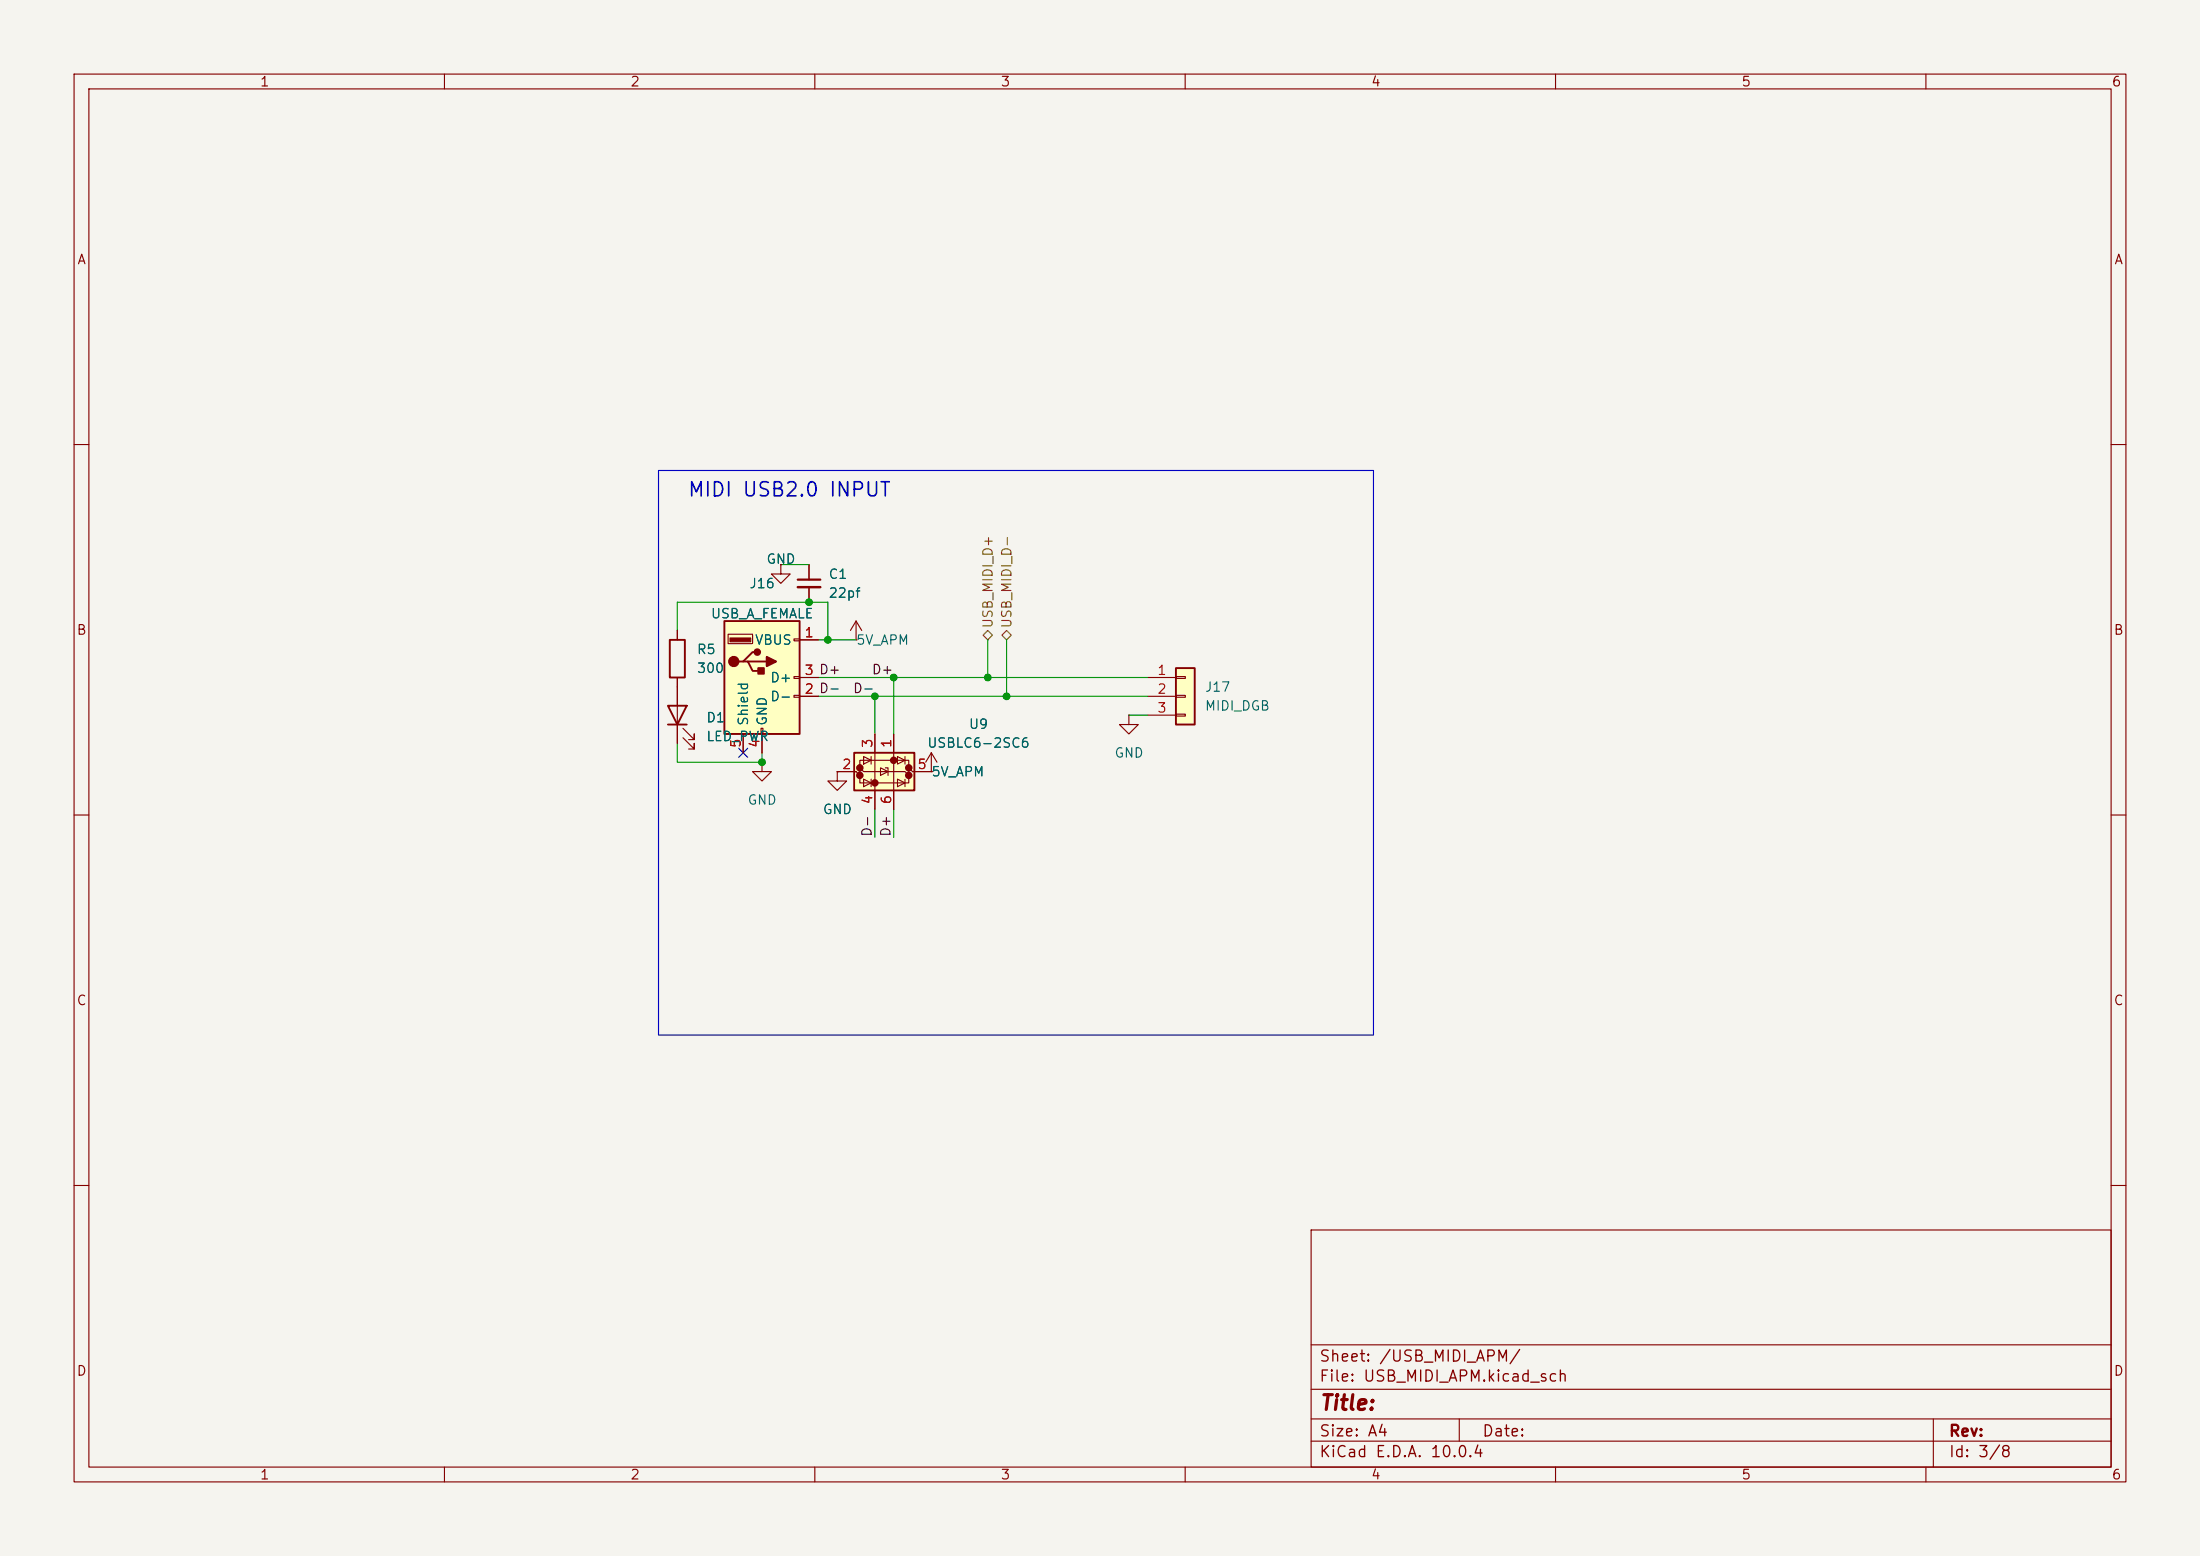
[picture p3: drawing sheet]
(kicad_sch
 (version 20260306)
 (generator "eeschema")
 (generator_version "10.0")
 (paper "A4")
 (lib_symbols
  (symbol "Connector:USB_A"
   (pin_names
    (offset 1.016)) (exclude_from_sim no) (in_bom yes) (on_board yes)
   (in_pos_files yes)
   (duplicate_pin_numbers_are_jumpers no)
   (property "Reference" "J" (at -5.08 11.43 0) (show_name no) (do_not_autoplace no) (effects (font (size 1.27 1.27)) (justify left)))
   (property "Value" "USB_A" (at -5.08 8.89 0) (show_name no) (do_not_autoplace no) (effects (font (size 1.27 1.27)) (justify left)))
   (property "Footprint" "" (at 3.81 -1.27 0) (show_name no) (do_not_autoplace no) (hide yes) (effects (font (size 1.27 1.27))))
   (property "Datasheet" "" (at 3.81 -1.27 0) (show_name no) (do_not_autoplace no) (hide yes) (effects (font (size 1.27 1.27))))
   (property "Description" "USB Type A connector" (at 0 0 0) (show_name no) (do_not_autoplace no) (hide yes) (effects (font (size 1.27 1.27))))
   (symbol "USB_A_0_1"
    (rectangle (start -5.08 -7.62) (end 5.08 7.62) (stroke (width 0.254) (type default)) (fill (type background)))
    (circle (center -3.81 2.159) (radius 0.635) (stroke (width 0.254) (type default)) (fill (type outline)))
    (polyline (pts (xy -3.175 2.159) (xy -2.54 2.159) (xy -1.27 3.429) (xy -0.635 3.429)) (stroke (width 0.254) (type default)) (fill (type none)))
    (polyline (pts (xy -2.54 2.159) (xy -1.905 2.159) (xy -1.27 0.889) (xy 0 0.889)) (stroke (width 0.254) (type default)) (fill (type none)))
    (rectangle (start -1.524 4.826) (end -4.318 5.334) (stroke (width 0) (type default)) (fill (type outline)))
    (rectangle (start -1.27 4.572) (end -4.572 5.842) (stroke (width 0) (type default)) (fill (type none)))
    (circle (center -0.635 3.429) (radius 0.381) (stroke (width 0.254) (type default)) (fill (type outline)))
    (rectangle (start -0.127 -7.62) (end 0.127 -6.858) (stroke (width 0) (type default)) (fill (type none)))
    (rectangle (start 0.254 1.27) (end -0.508 0.508) (stroke (width 0.254) (type default)) (fill (type outline)))
    (polyline (pts (xy 0.635 2.794) (xy 0.635 1.524) (xy 1.905 2.159) (xy 0.635 2.794)) (stroke (width 0.254) (type default)) (fill (type outline)))
    (rectangle (start 5.08 4.953) (end 4.318 5.207) (stroke (width 0) (type default)) (fill (type none)))
    (rectangle (start 5.08 -0.127) (end 4.318 0.127) (stroke (width 0) (type default)) (fill (type none)))
    (rectangle (start 5.08 -2.667) (end 4.318 -2.413) (stroke (width 0) (type default)) (fill (type none))))
   (symbol "USB_A_1_1"
    (polyline (pts (xy -1.905 2.159) (xy 0.635 2.159)) (stroke (width 0.254) (type default)) (fill (type none)))
    (pin power_in line (at 7.62 5.08 180) (length 2.54) (name "VBUS" (effects (font (size 1.27 1.27)))) (number "1" (effects (font (size 1.27 1.27)))))
    (pin bidirectional line (at 7.62 -2.54 180) (length 2.54) (name "D-" (effects (font (size 1.27 1.27)))) (number "2" (effects (font (size 1.27 1.27)))))
    (pin bidirectional line (at 7.62 0 180) (length 2.54) (name "D+" (effects (font (size 1.27 1.27)))) (number "3" (effects (font (size 1.27 1.27)))))
    (pin power_in line (at 0 -10.16 90) (length 2.54) (name "GND" (effects (font (size 1.27 1.27)))) (number "4" (effects (font (size 1.27 1.27)))))
    (pin passive line (at -2.54 -10.16 90) (length 2.54) (name "Shield" (effects (font (size 1.27 1.27)))) (number "5" (effects (font (size 1.27 1.27))))))
   (embedded_fonts no))
  (symbol "Connector_Generic:Conn_01x03"
   (pin_names
    (offset 1.016) (hide yes)) (exclude_from_sim no) (in_bom yes) (on_board yes)
   (in_pos_files yes)
   (duplicate_pin_numbers_are_jumpers no)
   (property "Reference" "J" (at 0 5.08 0) (show_name no) (do_not_autoplace no) (effects (font (size 1.27 1.27))))
   (property "Value" "Conn_01x03" (at 0 -5.08 0) (show_name no) (do_not_autoplace no) (effects (font (size 1.27 1.27))))
   (property "Footprint" "" (at 0 0 0) (show_name no) (do_not_autoplace no) (hide yes) (effects (font (size 1.27 1.27))))
   (property "Datasheet" "" (at 0 0 0) (show_name no) (do_not_autoplace no) (hide yes) (effects (font (size 1.27 1.27))))
   (property "Description" "Generic connector, single row, 01x03, script generated (kicad-library-utils/schlib/autogen/connector/)" (at 0 0 0) (show_name no) (do_not_autoplace no) (hide yes) (effects (font (size 1.27 1.27))))
   (symbol "Conn_01x03_1_1"
    (rectangle (start -1.27 3.81) (end 1.27 -3.81) (stroke (width 0.254) (type default)) (fill (type background)))
    (rectangle (start -1.27 2.667) (end 0 2.413) (stroke (width 0.1524) (type default)) (fill (type none)))
    (rectangle (start -1.27 0.127) (end 0 -0.127) (stroke (width 0.1524) (type default)) (fill (type none)))
    (rectangle (start -1.27 -2.413) (end 0 -2.667) (stroke (width 0.1524) (type default)) (fill (type none)))
    (pin passive line (at -5.08 2.54 0) (length 3.81) (name "Pin_1" (effects (font (size 1.27 1.27)))) (number "1" (effects (font (size 1.27 1.27)))))
    (pin passive line (at -5.08 0 0) (length 3.81) (name "Pin_2" (effects (font (size 1.27 1.27)))) (number "2" (effects (font (size 1.27 1.27)))))
    (pin passive line (at -5.08 -2.54 0) (length 3.81) (name "Pin_3" (effects (font (size 1.27 1.27)))) (number "3" (effects (font (size 1.27 1.27))))))
   (embedded_fonts no))
  (symbol "Device:C_Small"
   (pin_numbers (hide yes))
   (pin_names
    (offset 0.254) (hide yes)) (exclude_from_sim no) (in_bom yes) (on_board yes)
   (in_pos_files yes)
   (duplicate_pin_numbers_are_jumpers no)
   (property "Reference" "C" (at 0.254 1.778 0) (show_name no) (do_not_autoplace no) (effects (font (size 1.27 1.27)) (justify left)))
   (property "Value" "C_Small" (at 0.254 -2.032 0) (show_name no) (do_not_autoplace no) (effects (font (size 1.27 1.27)) (justify left)))
   (property "Footprint" "" (at 0 0 0) (show_name no) (do_not_autoplace no) (hide yes) (effects (font (size 1.27 1.27))))
   (property "Datasheet" "" (at 0 0 0) (show_name no) (do_not_autoplace no) (hide yes) (effects (font (size 1.27 1.27))))
   (property "Description" "Unpolarized capacitor, small symbol" (at 0 0 0) (show_name no) (do_not_autoplace no) (hide yes) (effects (font (size 1.27 1.27))))
   (symbol "C_Small_0_1"
    (polyline (pts (xy -1.524 0.508) (xy 1.524 0.508)) (stroke (width 0.3048) (type default)) (fill (type none)))
    (polyline (pts (xy -1.524 -0.508) (xy 1.524 -0.508)) (stroke (width 0.3302) (type default)) (fill (type none))))
   (symbol "C_Small_1_1"
    (pin passive line (at 0 2.54 270) (length 2.032) (name "" (effects (font (size 1.27 1.27)))) (number "1" (effects (font (size 1.27 1.27)))))
    (pin passive line (at 0 -2.54 90) (length 2.032) (name "" (effects (font (size 1.27 1.27)))) (number "2" (effects (font (size 1.27 1.27))))))
   (embedded_fonts no))
  (symbol "Device:LED"
   (pin_numbers (hide yes))
   (pin_names
    (offset 1.016) (hide yes)) (exclude_from_sim no) (in_bom yes) (on_board yes)
   (in_pos_files yes)
   (duplicate_pin_numbers_are_jumpers no)
   (property "Reference" "D" (at 0 2.54 0) (show_name no) (do_not_autoplace no) (effects (font (size 1.27 1.27))))
   (property "Value" "LED" (at 0 -2.54 0) (show_name no) (do_not_autoplace no) (effects (font (size 1.27 1.27))))
   (property "Footprint" "" (at 0 0 0) (show_name no) (do_not_autoplace no) (hide yes) (effects (font (size 1.27 1.27))))
   (property "Datasheet" "" (at 0 0 0) (show_name no) (do_not_autoplace no) (hide yes) (effects (font (size 1.27 1.27))))
   (property "Description" "Light emitting diode" (at 0 0 0) (show_name no) (do_not_autoplace no) (hide yes) (effects (font (size 1.27 1.27))))
   (property "Sim.Pins" "1=K 2=A" (at 0 0 0) (show_name no) (do_not_autoplace no) (hide yes) (effects (font (size 1.27 1.27))))
   (symbol "LED_0_1"
    (polyline (pts (xy -3.048 -0.762) (xy -4.572 -2.286) (xy -3.81 -2.286) (xy -4.572 -2.286) (xy -4.572 -1.524)) (stroke (width 0) (type default)) (fill (type none)))
    (polyline (pts (xy -1.778 -0.762) (xy -3.302 -2.286) (xy -2.54 -2.286) (xy -3.302 -2.286) (xy -3.302 -1.524)) (stroke (width 0) (type default)) (fill (type none)))
    (polyline (pts (xy -1.27 0) (xy 1.27 0)) (stroke (width 0) (type default)) (fill (type none)))
    (polyline (pts (xy -1.27 -1.27) (xy -1.27 1.27)) (stroke (width 0.254) (type default)) (fill (type none)))
    (polyline (pts (xy 1.27 -1.27) (xy 1.27 1.27) (xy -1.27 0) (xy 1.27 -1.27)) (stroke (width 0.254) (type default)) (fill (type none))))
   (symbol "LED_1_1"
    (pin passive line (at -3.81 0 0) (length 2.54) (name "K" (effects (font (size 1.27 1.27)))) (number "1" (effects (font (size 1.27 1.27)))))
    (pin passive line (at 3.81 0 180) (length 2.54) (name "A" (effects (font (size 1.27 1.27)))) (number "2" (effects (font (size 1.27 1.27))))))
   (embedded_fonts no))
  (symbol "Device:R"
   (pin_numbers (hide yes))
   (pin_names
    (offset 0)) (exclude_from_sim no) (in_bom yes) (on_board yes)
   (in_pos_files yes)
   (duplicate_pin_numbers_are_jumpers no)
   (property "Reference" "R" (at 2.032 0 90) (show_name no) (do_not_autoplace no) (effects (font (size 1.27 1.27))))
   (property "Value" "R" (at 0 0 90) (show_name no) (do_not_autoplace no) (effects (font (size 1.27 1.27))))
   (property "Footprint" "" (at -1.778 0 90) (show_name no) (do_not_autoplace no) (hide yes) (effects (font (size 1.27 1.27))))
   (property "Datasheet" "" (at 0 0 0) (show_name no) (do_not_autoplace no) (hide yes) (effects (font (size 1.27 1.27))))
   (property "Description" "Resistor" (at 0 0 0) (show_name no) (do_not_autoplace no) (hide yes) (effects (font (size 1.27 1.27))))
   (symbol "R_0_1"
    (rectangle (start -1.016 -2.54) (end 1.016 2.54) (stroke (width 0.254) (type default)) (fill (type none))))
   (symbol "R_1_1"
    (pin passive line (at 0 3.81 270) (length 1.27) (name "" (effects (font (size 1.27 1.27)))) (number "1" (effects (font (size 1.27 1.27)))))
    (pin passive line (at 0 -3.81 90) (length 1.27) (name "" (effects (font (size 1.27 1.27)))) (number "2" (effects (font (size 1.27 1.27))))))
   (embedded_fonts no))
  (symbol "Power_Protection:USBLC6-2SC6"
   (pin_names (hide yes)) (exclude_from_sim no) (in_bom yes) (on_board yes)
   (in_pos_files yes)
   (duplicate_pin_numbers_are_jumpers no)
   (property "Reference" "U" (at 0.635 5.715 0) (show_name no) (do_not_autoplace no) (effects (font (size 1.27 1.27)) (justify left)))
   (property "Value" "USBLC6-2SC6" (at 0.635 3.81 0) (show_name no) (do_not_autoplace no) (effects (font (size 1.27 1.27)) (justify left)))
   (property "Footprint" "Package_TO_SOT_SMD:SOT-23-6" (at 1.27 -6.35 0) (show_name no) (do_not_autoplace no) (hide yes) (effects (font (size 1.27 1.27)
    (italic yes)) (justify left)))
   (property "Datasheet" "https://www.st.com/resource/en/datasheet/usblc6-2.pdf" (at 1.27 -8.255 0) (show_name no) (do_not_autoplace no) (hide yes) (effects (font (size 1.27 1.27)) (justify left)))
   (property "Description" "Very low capacitance ESD protection diode, 2 data-line, SOT-23-6" (at 0 0 0) (show_name no) (do_not_autoplace no) (hide yes) (effects (font (size 1.27 1.27))))
   (symbol "USBLC6-2SC6_0_0"
    (circle (center -1.524 0) (radius 0.0001) (stroke (width 0.508) (type default)) (fill (type none)))
    (circle (center -0.508 2.032) (radius 0.0001) (stroke (width 0.508) (type default)) (fill (type none)))
    (circle (center -0.508 -4.572) (radius 0.0001) (stroke (width 0.508) (type default)) (fill (type none)))
    (circle (center 0.508 2.032) (radius 0.0001) (stroke (width 0.508) (type default)) (fill (type none)))
    (circle (center 0.508 -4.572) (radius 0.0001) (stroke (width 0.508) (type default)) (fill (type none)))
    (circle (center 1.524 -2.54) (radius 0.0001) (stroke (width 0.508) (type default)) (fill (type none))))
   (symbol "USBLC6-2SC6_0_1"
    (polyline (pts (xy -2.54 0) (xy 2.54 0)) (stroke (width 0) (type default)) (fill (type none)))
    (polyline (pts (xy -2.54 -2.54) (xy 2.54 -2.54)) (stroke (width 0) (type default)) (fill (type none)))
    (polyline (pts (xy -2.032 0.508) (xy -1.016 0.508) (xy -1.524 1.524) (xy -2.032 0.508)) (stroke (width 0) (type default)) (fill (type none)))
    (polyline (pts (xy -2.032 -3.048) (xy -1.016 -3.048)) (stroke (width 0) (type default)) (fill (type none)))
    (polyline (pts (xy -1.016 1.524) (xy -2.032 1.524)) (stroke (width 0) (type default)) (fill (type none)))
    (polyline (pts (xy -1.016 -4.064) (xy -2.032 -4.064) (xy -1.524 -3.048) (xy -1.016 -4.064)) (stroke (width 0) (type default)) (fill (type none)))
    (polyline (pts (xy -0.508 -1.143) (xy -0.508 -0.762) (xy 0.508 -0.762)) (stroke (width 0) (type default)) (fill (type none)))
    (polyline (pts (xy 0 2.54) (xy -0.508 2.032) (xy 0.508 2.032) (xy 0 1.524) (xy 0 -4.064) (xy -0.508 -4.572) (xy 0.508 -4.572) (xy 0 -5.08)) (stroke (width 0) (type default)) (fill (type none)))
    (polyline (pts (xy 0.508 -1.778) (xy -0.508 -1.778) (xy 0 -0.762) (xy 0.508 -1.778)) (stroke (width 0) (type default)) (fill (type none)))
    (polyline (pts (xy 1.016 1.524) (xy 2.032 1.524)) (stroke (width 0) (type default)) (fill (type none)))
    (polyline (pts (xy 1.016 -3.048) (xy 2.032 -3.048)) (stroke (width 0) (type default)) (fill (type none)))
    (polyline (pts (xy 2.032 0.508) (xy 1.016 0.508) (xy 1.524 1.524) (xy 2.032 0.508)) (stroke (width 0) (type default)) (fill (type none)))
    (polyline (pts (xy 2.032 -4.064) (xy 1.016 -4.064) (xy 1.524 -3.048) (xy 2.032 -4.064)) (stroke (width 0) (type default)) (fill (type none))))
   (symbol "USBLC6-2SC6_1_1"
    (rectangle (start -2.54 2.794) (end 2.54 -5.334) (stroke (width 0.254) (type default)) (fill (type background)))
    (polyline (pts (xy -0.508 2.032) (xy -1.524 2.032) (xy -1.524 -4.572) (xy -0.508 -4.572)) (stroke (width 0) (type default)) (fill (type none)))
    (polyline (pts (xy 0.508 -4.572) (xy 1.524 -4.572) (xy 1.524 2.032) (xy 0.508 2.032)) (stroke (width 0) (type default)) (fill (type none)))
    (pin passive line (at -5.08 0 0) (length 2.54) (name "I/O1" (effects (font (size 1.27 1.27)))) (number "1" (effects (font (size 1.27 1.27)))))
    (pin passive line (at 0 -7.62 90) (length 2.54) (name "GND" (effects (font (size 1.27 1.27)))) (number "2" (effects (font (size 1.27 1.27)))))
    (pin passive line (at -5.08 -2.54 0) (length 2.54) (name "I/O2" (effects (font (size 1.27 1.27)))) (number "3" (effects (font (size 1.27 1.27)))))
    (pin passive line (at 5.08 -2.54 180) (length 2.54) (name "I/O2" (effects (font (size 1.27 1.27)))) (number "4" (effects (font (size 1.27 1.27)))))
    (pin passive line (at 0 5.08 270) (length 2.54) (name "VBUS" (effects (font (size 1.27 1.27)))) (number "5" (effects (font (size 1.27 1.27)))))
    (pin passive line (at 5.08 0 180) (length 2.54) (name "I/O1" (effects (font (size 1.27 1.27)))) (number "6" (effects (font (size 1.27 1.27))))))
   (embedded_fonts no))
  (symbol "power:+5V"
   (power global)
   (pin_numbers (hide yes))
   (pin_names
    (offset 0) (hide yes)) (exclude_from_sim no) (in_bom yes) (on_board yes)
   (in_pos_files yes)
   (duplicate_pin_numbers_are_jumpers no)
   (property "Reference" "#PWR" (at 0 -3.81 0) (show_name no) (do_not_autoplace no) (hide yes) (effects (font (size 1.27 1.27))))
   (property "Value" "+5V" (at 0 3.556 0) (show_name no) (do_not_autoplace no) (effects (font (size 1.27 1.27))))
   (property "Footprint" "" (at 0 0 0) (show_name no) (do_not_autoplace no) (hide yes) (effects (font (size 1.27 1.27))))
   (property "Datasheet" "" (at 0 0 0) (show_name no) (do_not_autoplace no) (hide yes) (effects (font (size 1.27 1.27))))
   (property "Description" "Power symbol creates a global label with name \"+5V\"" (at 0 0 0) (show_name no) (do_not_autoplace no) (hide yes) (effects (font (size 1.27 1.27))))
   (symbol "+5V_0_1"
    (polyline (pts (xy -0.762 1.27) (xy 0 2.54)) (stroke (width 0) (type default)) (fill (type none)))
    (polyline (pts (xy 0 2.54) (xy 0.762 1.27)) (stroke (width 0) (type default)) (fill (type none)))
    (polyline (pts (xy 0 0) (xy 0 2.54)) (stroke (width 0) (type default)) (fill (type none))))
   (symbol "+5V_1_1"
    (pin power_in line (at 0 0 90) (length 0) (name "" (effects (font (size 1.27 1.27)))) (number "1" (effects (font (size 1.27 1.27))))))
   (embedded_fonts no))
  (symbol "power:GND"
   (power global)
   (pin_numbers (hide yes))
   (pin_names
    (offset 0) (hide yes)) (exclude_from_sim no) (in_bom yes) (on_board yes)
   (in_pos_files yes)
   (duplicate_pin_numbers_are_jumpers no)
   (property "Reference" "#PWR" (at 0 -6.35 0) (show_name no) (do_not_autoplace no) (hide yes) (effects (font (size 1.27 1.27))))
   (property "Value" "GND" (at 0 -3.81 0) (show_name no) (do_not_autoplace no) (effects (font (size 1.27 1.27))))
   (property "Footprint" "" (at 0 0 0) (show_name no) (do_not_autoplace no) (hide yes) (effects (font (size 1.27 1.27))))
   (property "Datasheet" "" (at 0 0 0) (show_name no) (do_not_autoplace no) (hide yes) (effects (font (size 1.27 1.27))))
   (property "Description" "Power symbol creates a global label with name \"GND\" , ground" (at 0 0 0) (show_name no) (do_not_autoplace no) (hide yes) (effects (font (size 1.27 1.27))))
   (symbol "GND_0_1"
    (polyline (pts (xy 0 0) (xy 0 -1.27) (xy 1.27 -1.27) (xy 0 -2.54) (xy -1.27 -1.27) (xy 0 -1.27)) (stroke (width 0) (type default)) (fill (type none))))
   (symbol "GND_1_1"
    (pin power_in line (at 0 0 270) (length 0) (name "" (effects (font (size 1.27 1.27)))) (number "1" (effects (font (size 1.27 1.27))))))
   (embedded_fonts no)))
 (rectangle
  (start 88.9 63.5)
  (end 185.42 139.7)
  (stroke (width 0) (type default))
  (fill (type none)))
 (text "MIDI USB2.0 INPUT"
  (exclude_from_sim no)
  (at 106.426 66.294 0)
  (effects (font (size 1.905 1.905))))
 (junction
  (at 133.35 91.44)
  (diameter 0)
  (color 0 0 0 0))
 (junction
  (at 111.76 86.36)
  (diameter 0)
  (color 0 0 0 0))
 (junction
  (at 118.11 93.98)
  (diameter 0)
  (color 0 0 0 0))
 (junction
  (at 135.89 93.98)
  (diameter 0)
  (color 0 0 0 0))
 (junction
  (at 109.22 81.28)
  (diameter 0)
  (color 0 0 0 0))
 (junction
  (at 102.87 102.87)
  (diameter 0)
  (color 0 0 0 0))
 (junction
  (at 120.65 91.44)
  (diameter 0)
  (color 0 0 0 0))
 (no_connect
  (at 100.33 101.6))
 (wire
  (pts (xy 135.89 93.98) (xy 154.94 93.98))
  (stroke (width 0) (type default)))
 (wire
  (pts (xy 120.65 91.44) (xy 120.65 99.06))
  (stroke (width 0) (type default)))
 (wire
  (pts (xy 91.44 81.28) (xy 109.22 81.28))
  (stroke (width 0) (type default)))
 (wire
  (pts (xy 118.11 93.98) (xy 118.11 99.06))
  (stroke (width 0) (type default)))
 (wire
  (pts (xy 120.65 113.03) (xy 120.65 109.22))
  (stroke (width 0) (type default)))
 (wire
  (pts (xy 105.41 76.2) (xy 109.22 76.2))
  (stroke (width 0) (type default)))
 (wire
  (pts (xy 91.44 102.87) (xy 91.44 100.33))
  (stroke (width 0) (type default)))
 (wire
  (pts (xy 118.11 93.98) (xy 135.89 93.98))
  (stroke (width 0) (type default)))
 (wire
  (pts (xy 111.76 81.28) (xy 111.76 86.36))
  (stroke (width 0) (type default)))
 (wire
  (pts (xy 118.11 113.03) (xy 118.11 109.22))
  (stroke (width 0) (type default)))
 (wire
  (pts (xy 110.49 91.44) (xy 120.65 91.44))
  (stroke (width 0) (type default)))
 (wire
  (pts (xy 91.44 81.28) (xy 91.44 85.09))
  (stroke (width 0) (type default)))
 (wire
  (pts (xy 152.4 96.52) (xy 154.94 96.52))
  (stroke (width 0) (type default)))
 (wire
  (pts (xy 111.76 86.36) (xy 115.57 86.36))
  (stroke (width 0) (type default)))
 (wire
  (pts (xy 120.65 91.44) (xy 133.35 91.44))
  (stroke (width 0) (type default)))
 (wire
  (pts (xy 102.87 102.87) (xy 102.87 101.6))
  (stroke (width 0) (type default)))
 (wire
  (pts (xy 111.76 86.36) (xy 110.49 86.36))
  (stroke (width 0) (type default)))
 (wire
  (pts (xy 110.49 93.98) (xy 118.11 93.98))
  (stroke (width 0) (type default)))
 (wire
  (pts (xy 109.22 81.28) (xy 111.76 81.28))
  (stroke (width 0) (type default)))
 (wire
  (pts (xy 133.35 91.44) (xy 154.94 91.44))
  (stroke (width 0) (type default)))
 (wire
  (pts (xy 133.35 86.36) (xy 133.35 91.44))
  (stroke (width 0) (type default)))
 (wire
  (pts (xy 135.89 86.36) (xy 135.89 93.98))
  (stroke (width 0) (type default)))
 (wire
  (pts (xy 102.87 102.87) (xy 91.44 102.87))
  (stroke (width 0) (type default)))
 (label "D-"
  (at 118.11 93.98 180)
  (effects (font (size 1.27 1.27)) (justify right bottom)))
 (label "D+"
  (at 110.49 91.44 0)
  (effects (font (size 1.27 1.27)) (justify left bottom)))
 (label "D-"
  (at 110.49 93.98 0)
  (effects (font (size 1.27 1.27)) (justify left bottom)))
 (label "D-"
  (at 118.11 113.03 90)
  (effects (font (size 1.27 1.27)) (justify left bottom)))
 (label "D+"
  (at 120.65 91.44 180)
  (effects (font (size 1.27 1.27)) (justify right bottom)))
 (label "D+"
  (at 120.65 113.03 90)
  (effects (font (size 1.27 1.27)) (justify left bottom)))
 (hierarchical_label "USB_MIDI_D-"
  (shape bidirectional)
  (at 135.89 86.36 90)
  (effects (font (size 1.27 1.27)) (justify left)))
 (hierarchical_label "USB_MIDI_D+"
  (shape bidirectional)
  (at 133.35 86.36 90)
  (effects (font (size 1.27 1.27)) (justify left)))
 (symbol
  (lib_id "power:GND")
  (at 105.41 76.2 0)
  (unit 1)
  (body_style 1)
  (exclude_from_sim no)
  (in_bom yes)
  (on_board yes)
  (in_pos_files yes)
  (dnp no)
  (property "Reference" "#PWR029" (at 105.41 82.55 0) (hide yes) (show_name no) (do_not_autoplace no) (effects (font (size 1.27 1.27))))
  (property "Value" "GND" (at 105.41 75.438 0) (show_name no) (do_not_autoplace no) (effects (font (size 1.27 1.27))))
  (property "Footprint" "" (at 105.41 76.2 0) (hide yes) (show_name no) (do_not_autoplace no) (effects (font (size 1.27 1.27))))
  (property "Datasheet" "" (at 105.41 76.2 0) (hide yes) (show_name no) (do_not_autoplace no) (effects (font (size 1.27 1.27))))
  (property "Description" "Power symbol creates a global label with name \"GND\" , ground" (at 105.41 76.2 0) (hide yes) (show_name no) (do_not_autoplace no) (effects (font (size 1.27 1.27))))
  (pin "1"))
 (symbol
  (lib_id "Connector:USB_A")
  (at 102.87 91.44 0)
  (unit 1)
  (body_style 1)
  (exclude_from_sim no)
  (in_bom yes)
  (on_board yes)
  (in_pos_files yes)
  (dnp no)
  (property "Reference" "J16" (at 102.87 78.74 0) (show_name no) (do_not_autoplace no) (effects (font (size 1.27 1.27))))
  (property "Value" "USB_A_FEMALE" (at 102.87 82.804 0) (show_name no) (do_not_autoplace no) (effects (font (size 1.27 1.27))))
  (property "Footprint" "Connector_USB:USB_A_Molex_67643_Horizontal" (at 106.68 92.71 0) (hide yes) (show_name no) (do_not_autoplace no) (effects (font (size 1.27 1.27))))
  (property "Datasheet" "" (at 106.68 92.71 0) (hide yes) (show_name no) (do_not_autoplace no) (effects (font (size 1.27 1.27))))
  (property "Description" "USB Type A connector" (at 102.87 91.44 0) (hide yes) (show_name no) (do_not_autoplace no) (effects (font (size 1.27 1.27))))
  (pin "2")
  (pin "5")
  (pin "1")
  (pin "3")
  (pin "4"))
 (symbol
  (lib_id "power:GND")
  (at 152.4 96.52 0)
  (unit 1)
  (body_style 1)
  (exclude_from_sim no)
  (in_bom yes)
  (on_board yes)
  (in_pos_files yes)
  (dnp no)
  (fields_autoplaced yes)
  (property "Reference" "#PWR036" (at 152.4 102.87 0) (hide yes) (show_name no) (do_not_autoplace no) (effects (font (size 1.27 1.27))))
  (property "Value" "GND" (at 152.4 101.6 0) (show_name no) (do_not_autoplace no) (effects (font (size 1.27 1.27))))
  (property "Footprint" "" (at 152.4 96.52 0) (hide yes) (show_name no) (do_not_autoplace no) (effects (font (size 1.27 1.27))))
  (property "Datasheet" "" (at 152.4 96.52 0) (hide yes) (show_name no) (do_not_autoplace no) (effects (font (size 1.27 1.27))))
  (property "Description" "Power symbol creates a global label with name \"GND\" , ground" (at 152.4 96.52 0) (hide yes) (show_name no) (do_not_autoplace no) (effects (font (size 1.27 1.27))))
  (pin "1"))
 (symbol
  (lib_id "Device:LED")
  (at 91.44 96.52 90)
  (unit 1)
  (body_style 1)
  (exclude_from_sim no)
  (in_bom yes)
  (on_board yes)
  (in_pos_files yes)
  (dnp no)
  (fields_autoplaced yes)
  (property "Reference" "D1" (at 95.25 96.8374 90) (show_name no) (do_not_autoplace no) (effects (font (size 1.27 1.27)) (justify right)))
  (property "Value" "LED_PWR" (at 95.25 99.3774 90) (show_name no) (do_not_autoplace no) (effects (font (size 1.27 1.27)) (justify right)))
  (property "Footprint" "LED_SMD:LED_0603_1608Metric" (at 91.44 96.52 0) (hide yes) (show_name no) (do_not_autoplace no) (effects (font (size 1.27 1.27))))
  (property "Datasheet" "" (at 91.44 96.52 0) (hide yes) (show_name no) (do_not_autoplace no) (effects (font (size 1.27 1.27))))
  (property "Description" "Light emitting diode" (at 91.44 96.52 0) (hide yes) (show_name no) (do_not_autoplace no) (effects (font (size 1.27 1.27))))
  (property "Sim.Pins" "1=K 2=A" (at 91.44 96.52 0) (hide yes) (show_name no) (do_not_autoplace no) (effects (font (size 1.27 1.27))))
  (pin "1")
  (pin "2"))
 (symbol
  (lib_id "power:GND")
  (at 102.87 102.87 0)
  (unit 1)
  (body_style 1)
  (exclude_from_sim no)
  (in_bom yes)
  (on_board yes)
  (in_pos_files yes)
  (dnp no)
  (fields_autoplaced yes)
  (property "Reference" "#PWR028" (at 102.87 109.22 0) (hide yes) (show_name no) (do_not_autoplace no) (effects (font (size 1.27 1.27))))
  (property "Value" "GND" (at 102.87 107.95 0) (show_name no) (do_not_autoplace no) (effects (font (size 1.27 1.27))))
  (property "Footprint" "" (at 102.87 102.87 0) (hide yes) (show_name no) (do_not_autoplace no) (effects (font (size 1.27 1.27))))
  (property "Datasheet" "" (at 102.87 102.87 0) (hide yes) (show_name no) (do_not_autoplace no) (effects (font (size 1.27 1.27))))
  (property "Description" "Power symbol creates a global label with name \"GND\" , ground" (at 102.87 102.87 0) (hide yes) (show_name no) (do_not_autoplace no) (effects (font (size 1.27 1.27))))
  (pin "1"))
 (symbol
  (lib_id "Connector_Generic:Conn_01x03")
  (at 160.02 93.98 0)
  (unit 1)
  (body_style 1)
  (exclude_from_sim no)
  (in_bom yes)
  (on_board yes)
  (in_pos_files yes)
  (dnp no)
  (fields_autoplaced yes)
  (property "Reference" "J17" (at 162.56 92.7099 0) (show_name no) (do_not_autoplace no) (effects (font (size 1.27 1.27)) (justify left)))
  (property "Value" "MIDI_DGB" (at 162.56 95.2499 0) (show_name no) (do_not_autoplace no) (effects (font (size 1.27 1.27)) (justify left)))
  (property "Footprint" "Connector_PinHeader_2.54mm:PinHeader_1x03_P2.54mm_Vertical" (at 160.02 93.98 0) (hide yes) (show_name no) (do_not_autoplace no) (effects (font (size 1.27 1.27))))
  (property "Datasheet" "" (at 160.02 93.98 0) (hide yes) (show_name no) (do_not_autoplace no) (effects (font (size 1.27 1.27))))
  (property "Description" "Generic connector, single row, 01x03, script generated (kicad-library-utils/schlib/autogen/connector/)" (at 160.02 93.98 0) (hide yes) (show_name no) (do_not_autoplace no) (effects (font (size 1.27 1.27))))
  (pin "2")
  (pin "3")
  (pin "1"))
 (symbol
  (lib_id "power:+5V")
  (at 125.73 104.14 0)
  (unit 1)
  (body_style 1)
  (exclude_from_sim no)
  (in_bom yes)
  (on_board yes)
  (in_pos_files yes)
  (dnp no)
  (property "Reference" "#PWR032" (at 125.73 107.95 0) (hide yes) (show_name no) (do_not_autoplace no) (effects (font (size 1.27 1.27))))
  (property "Value" "5V_APM" (at 129.286 104.14 0) (show_name no) (do_not_autoplace no) (effects (font (size 1.27 1.27))))
  (property "Footprint" "" (at 125.73 104.14 0) (hide yes) (show_name no) (do_not_autoplace no) (effects (font (size 1.27 1.27))))
  (property "Datasheet" "" (at 125.73 104.14 0) (hide yes) (show_name no) (do_not_autoplace no) (effects (font (size 1.27 1.27))))
  (property "Description" "Power symbol creates a global label with name \"+5V\"" (at 125.73 104.14 0) (hide yes) (show_name no) (do_not_autoplace no) (effects (font (size 1.27 1.27))))
  (pin "1"))
 (symbol
  (lib_id "power:GND")
  (at 113.03 104.14 0)
  (unit 1)
  (body_style 1)
  (exclude_from_sim no)
  (in_bom yes)
  (on_board yes)
  (in_pos_files yes)
  (dnp no)
  (fields_autoplaced yes)
  (property "Reference" "#PWR031" (at 113.03 110.49 0) (hide yes) (show_name no) (do_not_autoplace no) (effects (font (size 1.27 1.27))))
  (property "Value" "GND" (at 113.03 109.22 0) (show_name no) (do_not_autoplace no) (effects (font (size 1.27 1.27))))
  (property "Footprint" "" (at 113.03 104.14 0) (hide yes) (show_name no) (do_not_autoplace no) (effects (font (size 1.27 1.27))))
  (property "Datasheet" "" (at 113.03 104.14 0) (hide yes) (show_name no) (do_not_autoplace no) (effects (font (size 1.27 1.27))))
  (property "Description" "Power symbol creates a global label with name \"GND\" , ground" (at 113.03 104.14 0) (hide yes) (show_name no) (do_not_autoplace no) (effects (font (size 1.27 1.27))))
  (pin "1"))
 (symbol
  (lib_id "Power_Protection:USBLC6-2SC6")
  (at 120.65 104.14 270)
  (unit 1)
  (body_style 1)
  (exclude_from_sim no)
  (in_bom yes)
  (on_board yes)
  (in_pos_files yes)
  (dnp no)
  (fields_autoplaced yes)
  (property "Reference" "U9" (at 132.08 97.7198 90) (show_name no) (do_not_autoplace no) (effects (font (size 1.27 1.27))))
  (property "Value" "USBLC6-2SC6" (at 132.08 100.2598 90) (show_name no) (do_not_autoplace no) (effects (font (size 1.27 1.27))))
  (property "Footprint" "Package_TO_SOT_SMD:SOT-23-6" (at 114.3 105.41 0) (hide yes) (show_name no) (do_not_autoplace no) (effects (font (size 1.27 1.27)
    (italic yes)) (justify left)))
  (property "Datasheet" "https://www.st.com/resource/en/datasheet/usblc6-2.pdf" (at 112.395 105.41 0) (hide yes) (show_name no) (do_not_autoplace no) (effects (font (size 1.27 1.27)) (justify left)))
  (property "Description" "Very low capacitance ESD protection diode, 2 data-line, SOT-23-6" (at 120.65 104.14 0) (hide yes) (show_name no) (do_not_autoplace no) (effects (font (size 1.27 1.27))))
  (pin "6")
  (pin "4")
  (pin "5")
  (pin "2")
  (pin "1")
  (pin "3"))
 (symbol
  (lib_id "Device:R")
  (at 91.44 88.9 180)
  (unit 1)
  (body_style 1)
  (exclude_from_sim no)
  (in_bom yes)
  (on_board yes)
  (in_pos_files yes)
  (dnp no)
  (fields_autoplaced yes)
  (property "Reference" "R5" (at 93.98 87.6299 0) (show_name no) (do_not_autoplace no) (effects (font (size 1.27 1.27)) (justify right)))
  (property "Value" "300" (at 93.98 90.1699 0) (show_name no) (do_not_autoplace no) (effects (font (size 1.27 1.27)) (justify right)))
  (property "Footprint" "Resistor_SMD:R_0201_0603Metric" (at 93.218 88.9 90) (hide yes) (show_name no) (do_not_autoplace no) (effects (font (size 1.27 1.27))))
  (property "Datasheet" "" (at 91.44 88.9 0) (hide yes) (show_name no) (do_not_autoplace no) (effects (font (size 1.27 1.27))))
  (property "Description" "Resistor" (at 91.44 88.9 0) (hide yes) (show_name no) (do_not_autoplace no) (effects (font (size 1.27 1.27))))
  (property "DigiKey_Part_Number" "311-10.0KCRCT-ND" (at 91.44 88.9 0) (hide yes) (show_name no) (do_not_autoplace no) (effects (font (size 1.27 1.27))))
  (property "Price" "0.0129" (at 91.44 88.9 0) (hide yes) (show_name no) (do_not_autoplace no) (effects (font (size 1.27 1.27))))
  (pin "2")
  (pin "1"))
 (symbol
  (lib_id "Device:C_Small")
  (at 109.22 78.74 0)
  (unit 1)
  (body_style 1)
  (exclude_from_sim no)
  (in_bom yes)
  (on_board yes)
  (in_pos_files yes)
  (dnp no)
  (fields_autoplaced yes)
  (property "Reference" "C1" (at 111.76 77.4762 0) (show_name no) (do_not_autoplace no) (effects (font (size 1.27 1.27)) (justify left)))
  (property "Value" "22pf" (at 111.76 80.0162 0) (show_name no) (do_not_autoplace no) (effects (font (size 1.27 1.27)) (justify left)))
  (property "Footprint" "Capacitor_SMD:C_0805_2012Metric" (at 109.22 78.74 0) (hide yes) (show_name no) (do_not_autoplace no) (effects (font (size 1.27 1.27))))
  (property "Datasheet" "" (at 109.22 78.74 0) (hide yes) (show_name no) (do_not_autoplace no) (effects (font (size 1.27 1.27))))
  (property "Description" "Unpolarized capacitor, small symbol" (at 109.22 78.74 0) (hide yes) (show_name no) (do_not_autoplace no) (effects (font (size 1.27 1.27))))
  (pin "1")
  (pin "2"))
 (symbol
  (lib_id "power:+5V")
  (at 115.57 86.36 0)
  (unit 1)
  (body_style 1)
  (exclude_from_sim no)
  (in_bom yes)
  (on_board yes)
  (in_pos_files yes)
  (dnp no)
  (property "Reference" "#PWR030" (at 115.57 90.17 0) (hide yes) (show_name no) (do_not_autoplace no) (effects (font (size 1.27 1.27))))
  (property "Value" "5V_APM" (at 119.126 86.36 0) (show_name no) (do_not_autoplace no) (effects (font (size 1.27 1.27))))
  (property "Footprint" "" (at 115.57 86.36 0) (hide yes) (show_name no) (do_not_autoplace no) (effects (font (size 1.27 1.27))))
  (property "Datasheet" "" (at 115.57 86.36 0) (hide yes) (show_name no) (do_not_autoplace no) (effects (font (size 1.27 1.27))))
  (property "Description" "Power symbol creates a global label with name \"+5V\"" (at 115.57 86.36 0) (hide yes) (show_name no) (do_not_autoplace no) (effects (font (size 1.27 1.27))))
  (pin "1")))
